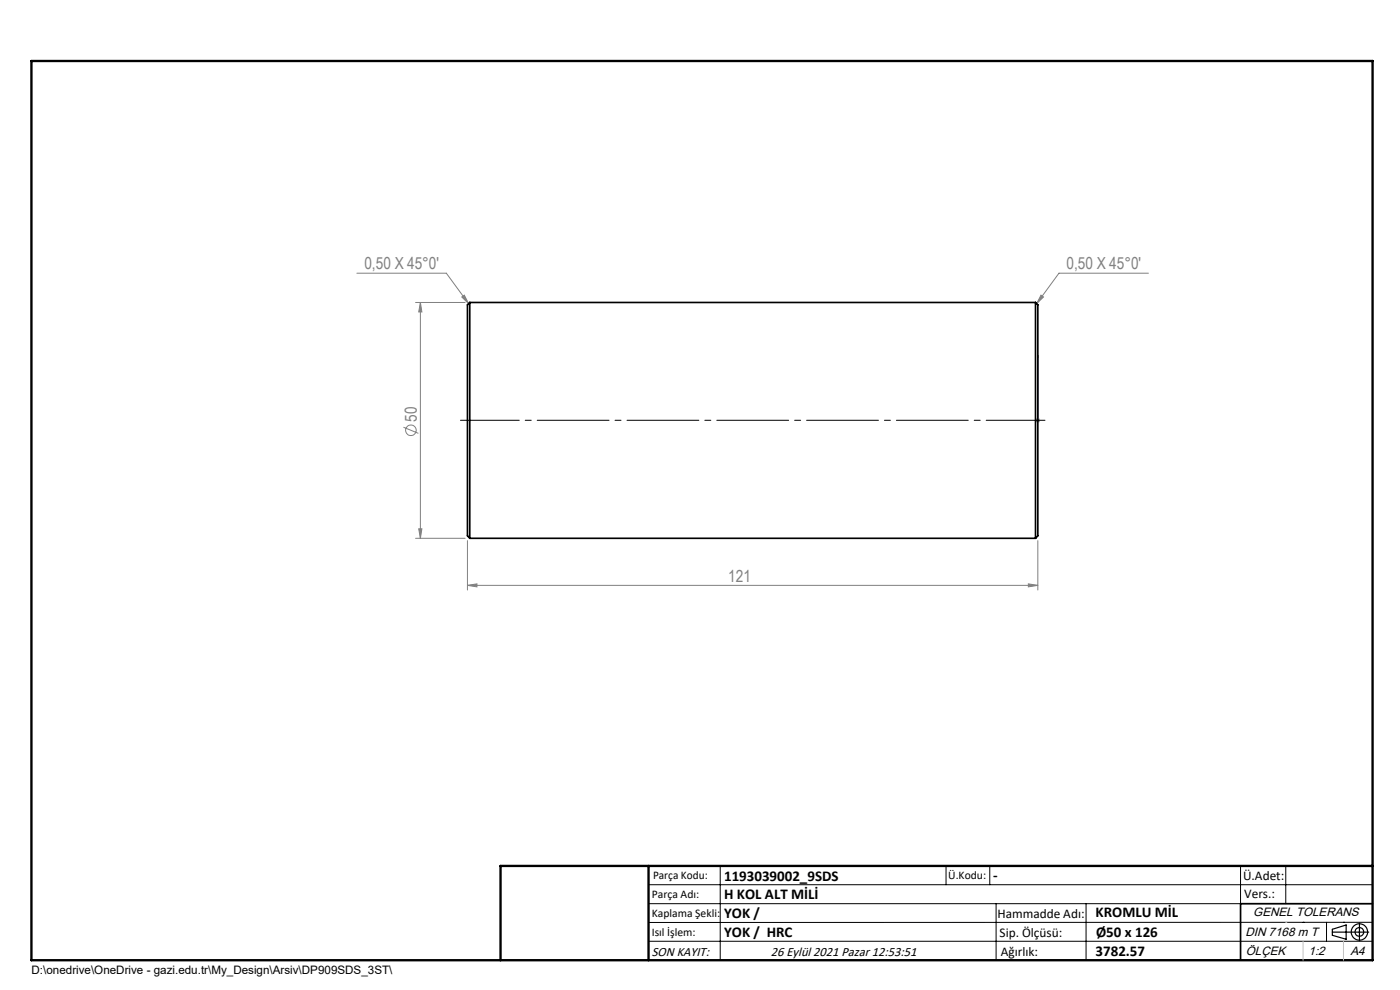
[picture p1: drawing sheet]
<svg xmlns="http://www.w3.org/2000/svg" width="297mm" height="210mm" viewBox="0 0 297 210" stroke-linecap="round" stroke-linejoin="round" font-family="sans-serif">
<g fill="none" stroke="#808080" stroke-width=".21">
<path d="M75.7 58h19l4.7 6.4M243.6 58h-19l-4.7 6.4M88.2 64.2h10.5M89.2 64.2l.3 2h-.7zM89.2 64.2v50M98 63l.5-.4 .9 1.8zM220.8 62.6l.6 .4-1.5 1.4zM85.6 90.6l3.2 1.3M219.7 89.2h1M219.8 88.8l.7 .7M220.2 88.7v1M220.5 88.8l-.7 .7"/>
<path d="M88.2 114.2h10.5M88.8 112.2h.7l-.3 2zM99.2 114.7v10.5M220.2 114.7v10.5M99.2 124.2l2-.3v.6zM99.2 124.2h121M218.2 123.9l2 .3-2 .3z"/>
<circle cx="87.2" cy="91.3" r="1.12"/>
</g>
<g fill="none" stroke="#000" stroke-width=".25">
<path d="M282.6 197.7h7.8M282.6 197.1l3-.9v3l-3-.8zM288.4 195.8v3.8M106.2 203.7h185"/>
<circle cx="288.4" cy="197.7" r="1.74"/>
<circle cx="288.4" cy="197.7" r=".93"/>
</g>
<path d="M220.2 75.3v.8v-.8M220.2 75.3v13.9M220.2 89v.4zM220.2 89.2h.1" fill="none" stroke="#00f" stroke-width=".21"/>
<path d="M97.7 89.2h124" fill="none" stroke="#000" stroke-width=".21" stroke-dasharray="15.2 1.3 1.3 1.3" stroke-dashoffset="2.8"/>
<g fill="none" stroke="#000" stroke-width=".21">
<path d="M137.6 187.7h153.6M137.6 191.7h153.6M137.6 199.7h153.6M152.8 183.7v20M200.7 183.7v4M210 183.7v4M211.3 191.7v12M230.4 191.7v12M263.2 183.7v20M272.8 183.7v8M276.4 195.6h.1M281.4 195.6v4.1"/>
<path d="M285 195.6h.1M291.2 195.6l-153.6 .1"/>
</g>
<path d="M291.2 191.7h-28v12" fill="none" stroke="#000" stroke-width=".35"/>
<path d="M6.7 12.9h284.5v190.8h-284.5zM137.6 183.7v20M291.2 183.7h-185v20" fill="none" stroke="#000" stroke-width=".5"/>
<path d="M276.4 199.7v4M285 199.7v4" fill="none" stroke="#c0c0c0" stroke-width=".21"/>
<path d="M272.8 195.6h.1" fill="none" stroke="#c0c0c0" stroke-width=".25"/>
<path d="M220.2 89v.4zM220.2 75.3v.8z" fill="#00f"/>
<g fill="#808080">
<path d="M99.2 124.2l2-.3v.6zM218.2 123.9l2 .3-2 .3zM98 63l.5-.4 .9 1.8zM220.8 62.6l.6 .4-1.5 1.4z"/>
<path d="M89.2 64.2l.3 2h-.7zM88.8 112.2h.7l-.3 2z"/>
</g>
<path d="M99.7 64.2v50M99.7 64.2l-.5 .5v49l.5 .5M99.7 64.2h120M219.7 64.2v50M219.7 64.2l.5 .5v49l-.5 .5M99.7 114.2h120" fill="none" stroke="#000" stroke-width=".35"/>
<g font-size="3.5" fill="#808080">
<text x="77.3" y="57.2">0,50 X 45°0'</text>
<text x="226.3" y="57.2">0,50 X 45°0'</text>
<text x="88.4" y="89.5" transform="rotate(-90 88.4 89.5)">50</text>
<text x="154.5" y="123.4">121</text>
</g>
<g font-size="3.2">
<text x="153.6" y="186.8">1193039002_9SDS</text>
<text x="153.6" y="190.8">H KOL ALT MİLİ</text>
<text x="210.7" y="186.6">-</text>
<text x="153.6" y="194.8">YOK /</text>
<text x="232.4" y="194.5">KROMLU MİL</text>
<text x="153.6" y="198.8">YOK / HRC</text>
<text x="232.4" y="202.8">3782.57</text>
<text x="232.5" y="198.8">Ø50 x 126</text>
</g>
<g font-size="2.8">
<text x="263.7" y="186.7">Ü.Adet:</text>
<text x="263.9" y="190.5">Vers.:</text>
<text x="211.6" y="194.8">Hammadde Adı:</text>
<text x="138.3" y="202.8">SON KAYIT:</text>
<text x="163.6" y="202.8">26 Eylül 2021 Pazar 12:53:51</text>
<text x="212.1" y="198.7">Sip. Ölçüsü:</text>
<text x="212.3" y="202.7">Ağırlık:</text>
</g>
<g font-size="2.6">
<text x="265.9" y="194.4">GENEL TOLERANS</text>
<text x="264.2" y="198.5">DIN 7168 m T</text>
<text x="264.3" y="202.6">ÖLÇEK</text>
<text x="277.6" y="202.6">1:2</text>
<text x="286.5" y="202.6">A4</text>
</g>
<g font-size="2.5">
<text x="138.3" y="190.5">Parça Adı:</text>
<text x="138.5" y="186.5">Parça Kodu:</text>
<text x="201.2" y="186.5">Ü.Kodu:</text>
<text x="138.3" y="194.5">Kaplama Şekli:</text>
<text x="138.3" y="198.6">Isıl İşlem:</text>
<text x="6.7" y="206.7">D:\onedrive\OneDrive - gazi.edu.tr\My_Design\Arsiv\DP909SDS_3ST\</text>
</g>
</svg>
